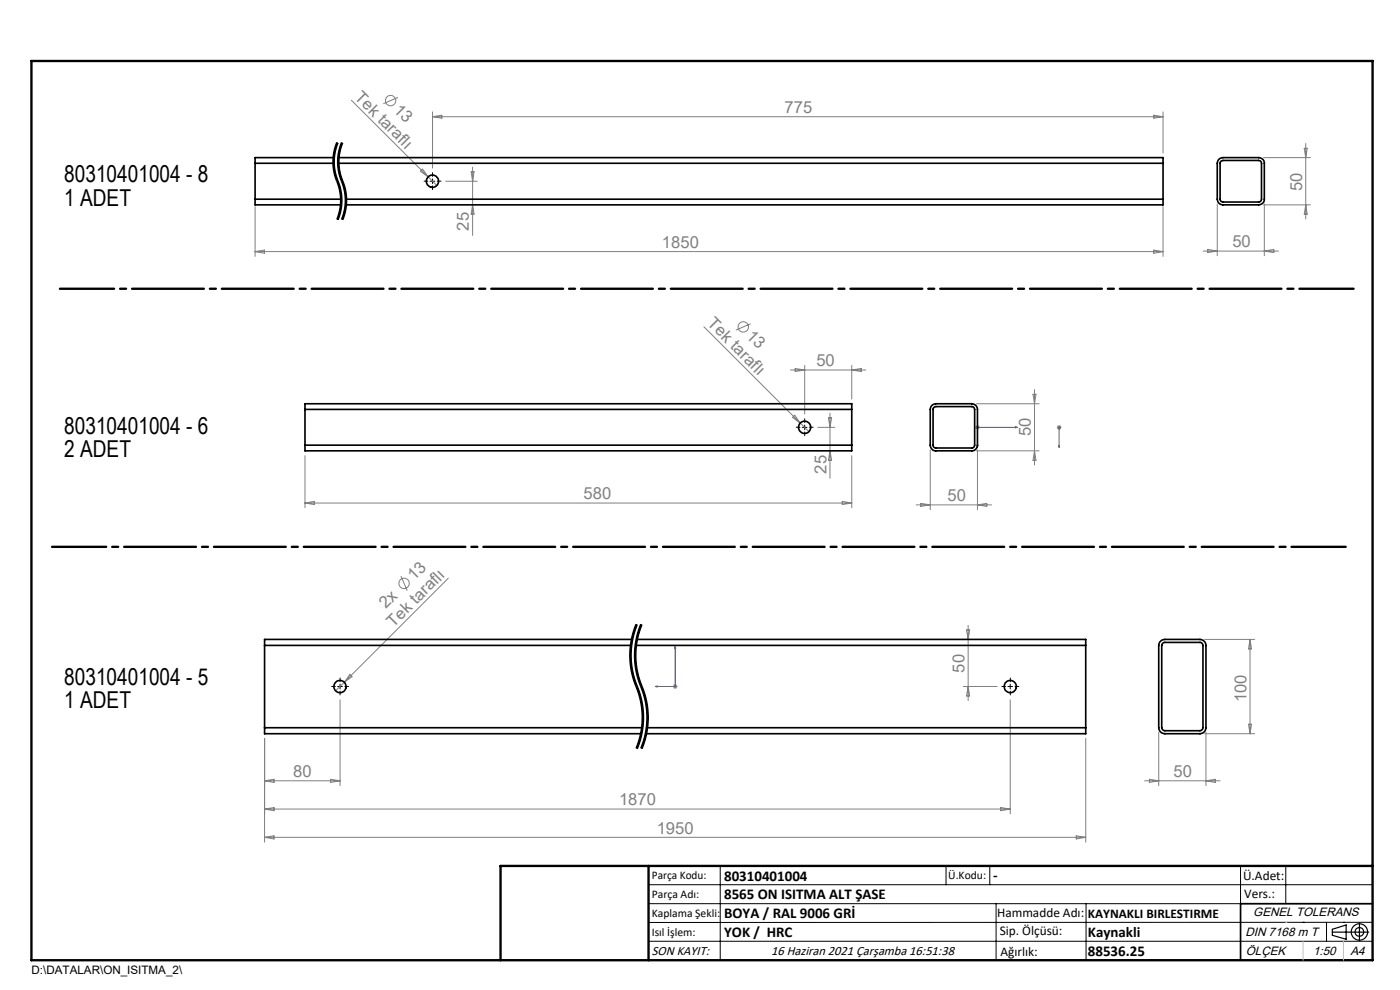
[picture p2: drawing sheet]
<svg xmlns="http://www.w3.org/2000/svg" width="297mm" height="210mm" viewBox="0 0 297 210" stroke-linecap="round" stroke-linejoin="round" font-family="sans-serif">
<g fill="none" stroke="#808080" stroke-width=".21">
<path d="M150.4 -.1v.1M268.2 -.1v.1M74.5 21.3l18.2 18.1M84.4 20.7l-3.1 1.3M89.6 35.9l1.2 1.6-1.6-1.2zM91.8 23.7v12M91.8 24.8h154.9M91.8 24.8l1.9-.4v.7zM94.5 38.4h6.7M99.9 36.4h.7l-.3 2zM100.3 35.4v14.5M244.8 24.4l1.9 .4-1.9 .3z"/>
<path d="M246.7 23.7v8.7M268 33.4h10M276.7 31.5h.6l-.3 1.9zM277 30.4v16.1M54.1 43.8v10.6M54.1 53.4h192.6M54.1 53.4l2-.4v.7zM100.3 43.5l.3 1.9h-.7zM244.8 53l1.9 .4-1.9 .3zM246.7 43.8v10.6M255.2 53.3h16M256.2 52.9l2 .4-2 .3z"/>
<path d="M258.2 43.2v11M268 43.5h10M268.2 43.2v11M268.2 53.3l2-.4v.7zM277 43.5l.3 1.9h-.6zM149.3 69.3l20.5 20.4M159.2 68.7l-3.1 1.3M167.7 78.5h16M168.7 78.2l2 .3-2 .3zM170.7 77.5v10.3M180.7 77.5v7.2M180.7 78.5l2-.3v.6z"/>
<path d="M64.7 96.7v11M168.1 88.5l.5-.4 1.2 1.6zM169.8 89.7l1.8 1.9M173.5 90.7h3.6M175.8 88.6h.6l-.3 2.1zM176.1 87.7v13.8M176.1 95.6l.3 2h-.6zM180.7 96.7v11M197.3 95.5v12.6M206.8 90.7h1.1M207 90.3l.7 .7M207.2 85.6h13.3"/>
<path d="M207.2 95.6h13.3M207.4 95.5v12.6M207.4 90.2v.9M207.7 90.3l-.7 .7M219.1 83.6h.7l-.3 2zM219.5 95.6l.3 2h-.7zM219.5 82.6v16M224.2 90.7h1M224.3 90.3l.7 .7M224.7 90.2v.9M225 90.3l-.7 .7M64.7 106.7h116"/>
<path d="M64.7 106.7l2-.3v.6zM178.7 106.4l2 .3-2 .3zM194.3 107.1h16.1M195.3 106.8l2 .3-2 .3zM207.4 107.1l1.9-.3v.6zM85.1 122.2l1.3 3.1M95.1 122.7l-22 22M205 133.6h.7l-.3 2zM205.4 132.6v16M255.6 135.6h10.6M265.2 135.6v20M265.2 135.6l.3 2h-.6z"/>
<path d="M56.1 156.6v22M72.1 148.4v18.2M73.1 144.7l-1.9 1.8M74.2 143.1l.5 .4-1.6 1.2zM142.7 145.6h1M142.9 145.3l.7 .7M143.2 145.1v1M143.6 145.3l-.7 .7M204.4 145.6h7.1M205.4 145.6l.3 2h-.7zM214.3 148.4v24.2M230.3 156.6v22"/>
<path d="M245.8 155.4v11.2M255.6 155.6h10.6M255.8 155.4v11.2M264.9 153.6h.6l-.3 2zM56.1 165.6h16M56.1 165.6l2-.3v.7zM56.1 171.6l2-.3v.7zM56.1 177.6l2-.3v.7zM56.1 171.6h158.2M56.1 177.6h174.2M70.1 165.3l2 .3-2 .4zM212.3 171.3l2 .3-2 .4z"/>
<path d="M228.3 177.3l2 .3-2 .4zM242.8 165.6h16M243.8 165.3l2 .3-2 .4zM255.8 165.6l2-.3v.7z"/>
<circle cx="82.9" cy="21.3" r="1.1"/>
<circle cx="157.7" cy="69.3" r="1.1"/>
<circle cx="85.7" cy="123.7" r="1.11"/>
</g>
<path d="M71.6 30.3a10.6 10.6 0 0 0 0 8.1M71.6 38.4a10.6 10.6 0 0 1 0 8.2M72.6 30.3a10.6 10.6 0 0 0 0 8.1M72.6 38.4a10.6 10.6 0 0 1 0 8.2" fill="none" stroke="#000" stroke-width=".21" stroke-dasharray="6.3 1.3 1.3 1.3" stroke-dashoffset="4.1" stroke-linecap="butt"/>
<g fill="none" stroke="#000" stroke-width=".21">
<path d="M70.6 34.3l.4 2.8M70.6 33.9v.4M70.9 34.3l.2 1.9 .6 1.9M71 31.5l-.4 2.4M71 37.2l.2 .9M71.2 38.1a10.8 10.8 0 0 1 .9 5.8M71.4 30.2l-.4 1.3M71.6 30.3a11.1 11.1 0 0 0 .3 9 10.6 10.6 0 0 1-.3 7.3M71.6 34.3l.4 2.8M71.6 33.9v.4M71.7 38.1v.3zM71.7 30.3a10.4 10.4 0 0 0-.8 4"/>
<path d="M71.7 38.4l.2 .4M71.9 38.8l.6 2.3 .1 1.9M71.9 34.3l.3 2.3 .7 2.2M72 31.5l-.4 2.4M72 37.2l.2 .9M72.2 38.1l.4 .8M72.4 30.2l-.4 1.3M72.6 38.9l.5 2.2v2.8M72.6 30.3a11.1 11.1 0 0 0 .3 9 10.6 10.6 0 0 1-.3 7.3M72.7 30.3a10.4 10.4 0 0 0-.8 4M72.9 38.8l.6 2.3 .1 1.9M91.2 38.4h1.1"/>
<path d="M91.8 38v.9M72 44.8l-.6 1.7M72.1 43.9l-.1 .9M72.5 43.5l-.3 1.8-.5 1.4M72.6 43l-.1 .5M72.6 46.1l-.2 .4M73 44.8l-.4 1.3M73.1 43.9l-.1 .9M73.5 43.5l-.3 1.8-.5 1.4M73.6 43l-.1 .5M170.2 90.7h1M170.7 90.2v.9"/>
<path d="M134.3 134.1l-.7 3.4 .1 3.6M134.6 134.1l-.6 3.5-.1 1.7 .2 2.3M134.9 132.4l-.6 1.6M134.9 139.9l.2 1.7M134.9 138.2v1.7M135.1 132.4a17.8 17.8 0 0 0 .5 14.6 17.1 17.1 0 0 1-.5 11.8M135.2 132.5l-.6 1.7M135.3 134.1l-.7 3.4 .1 3.6M135.5 133.5l-.2 .5M135.6 134.1l-.5 2.3-.2 1.8M135.9 132.4l-.4 1.1M136.1 132.4a17.8 17.8 0 0 0 .5 14.6 17.1 17.1 0 0 1-.5 11.8"/>
<path d="M136.2 132.5l-.6 1.7M71.6 145.6h1M72.1 145.1v1M133.7 141.1l.4 2.3M134.1 141.6l.4 1.7 .6 2M134.1 143.4l.6 1.7M134.7 145.1a17.7 17.7 0 0 1 1.4 5.1M134.7 141.1l.4 2.3M135.1 158.2l-.2 .5M135.1 145.3l.1 .2zM135.1 141.6l.5 2.3 1.2 3.3 .5 1.7M135.1 143.4l.4 1.2"/>
<path d="M135.2 145.5l1.1 3.4M135.5 144.6l.2 .5M135.7 145.1a17.8 17.8 0 0 1 1.4 5.1M135.8 155.9l-.7 2.3M136.1 150.2l.1 2.9-.4 2.9M136.1 158.2l-.2 .5M136.3 149a17.3 17.3 0 0 1-1.1 9.9M136.8 155.9l-.7 2.3M137.1 150.2l.1 2.9-.4 2.9M137.3 149a17.3 17.3 0 0 1-1.1 9.9M213.8 145.6h1M214.3 145.1v1"/>
<path d="M137.6 187.7h153.6M137.6 191.7h153.6M137.6 199.7h153.6M152.8 183.7v20M200.7 183.7v4M210 183.7v4M211.3 191.7v12M230.4 191.7v12M263.2 183.7v20M272.8 183.7v8M276.4 195.6h.1M281.4 195.6v4.1"/>
<path d="M285 195.6h.1M291.2 195.6l-153.6 .1"/>
</g>
<path d="M135.1 132.4a17.1 17.1 0 0 0 0 13.2M136.1 132.4a17.1 17.1 0 0 0 0 13.2M135.1 145.6a17.1 17.1 0 0 1 0 13.2M136.1 145.6a17.1 17.1 0 0 1 0 13.2" fill="none" stroke="#000" stroke-width=".21" stroke-dasharray="6.3 1.3 1.3 1.3" stroke-dashoffset="1.5" stroke-linecap="butt"/>
<g fill="none" stroke="#000" stroke-width=".25">
<path d="M282.6 197.7h7.8M282.6 197.1l3-.9v3l-3-.8zM288.4 195.8v3.8M106.2 203.7h185"/>
<circle cx="288.4" cy="197.7" r="1.74"/>
<circle cx="288.4" cy="197.7" r=".93"/>
</g>
<path d="M207.3 94.5h.2l-.1 .4zM215.4 90.5l.4 .2-.4 .1zM215.8 90.7h-8.4v4.2M224.7 94.9v-.4v.4M224.7 90.5v.3zM224.7 90.7v4.2M224.7 90.7h.1M143.2 137.2l.1 .4h-.2zM143.2 137.2v8.4h-4.2M139 145.6l.4-.1v.2z" fill="none" stroke="#00f" stroke-width=".21"/>
<g fill="none" stroke="#000" stroke-width=".21" stroke-dasharray="15.2 1.3 1.3 1.3">
<path d="M90.8 38.4h-.8M91.8 37.4v-.8M91.8 39.4v.8M92.8 38.4h.8M169.7 90.6h-.8M170.7 89.6v-.8M170.7 91.6v.8M171.7 90.6h.8M71.1 145.6h-.8M72.1 144.6v-.8M72.1 146.6v.8M73.1 145.6h.8"/>
<path d="M213.3 145.6h-.8M214.3 144.6v-.8M214.3 146.6v.8M215.3 145.6h.8"/>
</g>
<path d="M291.2 191.7h-28v12" fill="none" stroke="#000" stroke-width=".35"/>
<path d="M12.7 61.3h274.5M11 116h274.5" fill="none" stroke="#000" stroke-width=".5" stroke-dasharray="15.2 1.3 1.3 1.3" stroke-dashoffset="3.7"/>
<path d="M6.7 12.9h284.5v190.8h-284.5zM137.6 183.7v20M291.2 183.7h-185v20" fill="none" stroke="#000" stroke-width=".5"/>
<path d="M276.4 199.7v4M285 199.7v4" fill="none" stroke="#c0c0c0" stroke-width=".21"/>
<path d="M272.8 195.6h.1" fill="none" stroke="#c0c0c0" stroke-width=".25"/>
<g fill="#00f">
<path d="M207.3 94.5h.2l-.1 .4zM215.4 90.5l.4 .2-.4 .1z"/>
<path d="M139 145.6l.4 .1v-.2zM143.2 137.2l-.1 .4h.2zM224.7 94.5v.4zM224.7 90.5v.3z"/>
</g>
<g fill="none" stroke="#000" stroke-width=".35">
<path d="M54.1 34.6h16.6M54.1 34.6v7.7M70.8 33.4h-16.7v1.2M71.8 34.6h174.9M71.8 33.4h174.9v1.2M246.7 34.6v7.7M258.6 33.8l.8-.4h7.6a1.2 1.2 0 0 1 1.2 1.2v7.7a1.2 1.2 0 0 1-1.2 1.2h-7.6a1.2 1.2 0 0 1-1.2-1.2v-7.7zM259 34.2l.4-.2h7.6a.6 .6 0 0 1 .6 .6v7.7a.6 .6 0 0 1-.6 .6h-7.6a.6 .6 0 0 1-.6-.6v-7.8zM54.1 42.3v1.2h18.3M54.1 42.3h18.3M73.4 42.3h173.3M246.7 42.3v1.2h-173.4"/>
<path d="M64.7 86.8v-1.2h116v1.2M64.7 94.4v1.2h116v-1.2M64.7 86.8h116M64.7 94.4h116M64.7 86.8v7.6M180.7 86.8v7.6M197.7 86l.8-.4h7.7a1.2 1.2 0 0 1 1.2 1.2v7.6a1.2 1.2 0 0 1-1.2 1.2h-7.7a1.2 1.2 0 0 1-1.2-1.2v-7.6zM198.1 86.4l.3-.2h7.8a.6 .6 0 0 1 .6 .6v7.6a.6 .6 0 0 1-.6 .6h-7.7a.6 .6 0 0 1-.6-.6v-7.7zM56.1 136.9h77.8M56.1 136.9v17.5M134.1 135.6h-78v1.3M134.9 136.9h95.4"/>
<path d="M135.1 135.6h95.2v1.3M230.3 136.9v17.5M246 136.2l.4-.4 .7-.2h7.5a1.33 1.33 0 0 1 1.2 1.3v17.5a1.33 1.33 0 0 1-1.2 1.2h-7.5a1.33 1.33 0 0 1-1.3-1.2v-17.5zM246.7 136.4l.3-.1h7.6a.66 .66 0 0 1 .6 .6l-.1 17.8-.5 .3h-7.5a.74 .74 0 0 1-.6-.6v-17.5zM56.1 154.4v1.2h79.9M56.1 154.4h80.1M137.2 154.4h93.1M230.3 154.4v1.2h-93.3"/>
<circle cx="91.8" cy="38.5" r="1.3"/>
<circle cx="170.7" cy="90.7" r="1.3"/>
<circle cx="72.1" cy="145.6" r="1.3"/>
<circle cx="214.3" cy="145.6" r="1.3"/>
</g>
<g font-size="4.9">
<text x="13.6" y="38.7">80310401004 - 8</text>
<text x="13.6" y="43.6">1 ADET</text>
<text x="13.6" y="92.1">80310401004 - 6</text>
<text x="13.6" y="97">2 ADET</text>
<text x="13.6" y="145.2">80310401004 - 5</text>
<text x="13.6" y="150.2">1 ADET</text>
</g>
<g font-size="3.5" fill="#808080">
<text x="75.1" y="20.8" transform="rotate(45 75.1 20.8)">Tek taraflı</text>
<text x="83.3" y="23.4" transform="rotate(45 83.3 23.4)">13</text>
<text x="166.5" y="23.9">775</text>
<text x="276.2" y="40.6" transform="rotate(-90 276.2 40.6)">50</text>
<text x="99.5" y="48.9" transform="rotate(-90 99.5 48.9)">25</text>
<text x="140.4" y="52.6">1850</text>
<text x="261.4" y="52.4">50</text>
<text x="149.9" y="68.8" transform="rotate(45 149.9 68.8)">Tek taraflı</text>
<text x="158.2" y="71.5" transform="rotate(45 158.2 71.5)">13</text>
<text x="173.2" y="77.7">50</text>
<text x="218.7" y="92.6" transform="rotate(-90 218.7 92.6)">50</text>
<text x="175.3" y="100.5" transform="rotate(-90 175.3 100.5)">25</text>
<text x="123.8" y="105.9">580</text>
<text x="201" y="106.3">50</text>
<text x="87.9" y="123.3" transform="rotate(-45 87.9 123.3)">13</text>
<text x="81.9" y="129.2" transform="rotate(-45 81.9 129.2)">2x</text>
<text x="83.5" y="133.2" transform="rotate(-45 83.5 133.2)">Tek taraflı</text>
<text x="204.6" y="142.7" transform="rotate(-90 204.6 142.7)">50</text>
<text x="264.4" y="148.9" transform="rotate(-90 264.4 148.9)">100</text>
<text x="62.2" y="164.8">80</text>
<text x="249" y="164.8">50</text>
<text x="131.3" y="170.8">1870</text>
<text x="139.3" y="176.8">1950</text>
</g>
<g font-size="3.2">
<text x="153.6" y="186.8">80310401004</text>
<text x="153.6" y="190.8">8565 ON ISITMA ALT ŞASE</text>
<text x="210.7" y="186.6">-</text>
<text x="153.6" y="194.8">BOYA / RAL 9006 GRİ</text>
<text x="153.6" y="198.8">YOK / HRC</text>
<text x="230.8" y="198.7">Kaynakli</text>
<text x="230.8" y="202.8">88536.25</text>
</g>
<g font-size="2.8">
<text x="263.7" y="186.7">Ü.Adet:</text>
<text x="263.9" y="190.5">Vers.:</text>
<text x="211.5" y="194.5">Hammadde Adı:</text>
<text x="230.8" y="194.7">KAYNAKLI BIRLESTIRME</text>
<text x="138.3" y="202.6">SON KAYIT:</text>
<text x="163.6" y="202.6">16 Haziran 2021 Çarşamba 16:51:38</text>
<text x="212.1" y="198.4">Sip. Ölçüsü:</text>
<text x="212.2" y="202.7">Ağırlık:</text>
</g>
<g font-size="2.6">
<text x="265.9" y="194.4">GENEL TOLERANS</text>
<text x="264.2" y="198.5">DIN 7168 m T</text>
<text x="264.3" y="202.6">ÖLÇEK</text>
<text x="278.5" y="202.6">1:50</text>
<text x="286.5" y="202.6">A4</text>
</g>
<g font-size="2.5">
<text x="138.3" y="186.4">Parça Kodu:</text>
<text x="138.3" y="190.5">Parça Adı:</text>
<text x="201.2" y="186.5">Ü.Kodu:</text>
<text x="138.3" y="194.5">Kaplama Şekli:</text>
<text x="138.3" y="198.6">Isıl İşlem:</text>
<text x="6.7" y="206.7">D:\DATALAR\ON_ISITMA_2\</text>
</g>
</svg>
